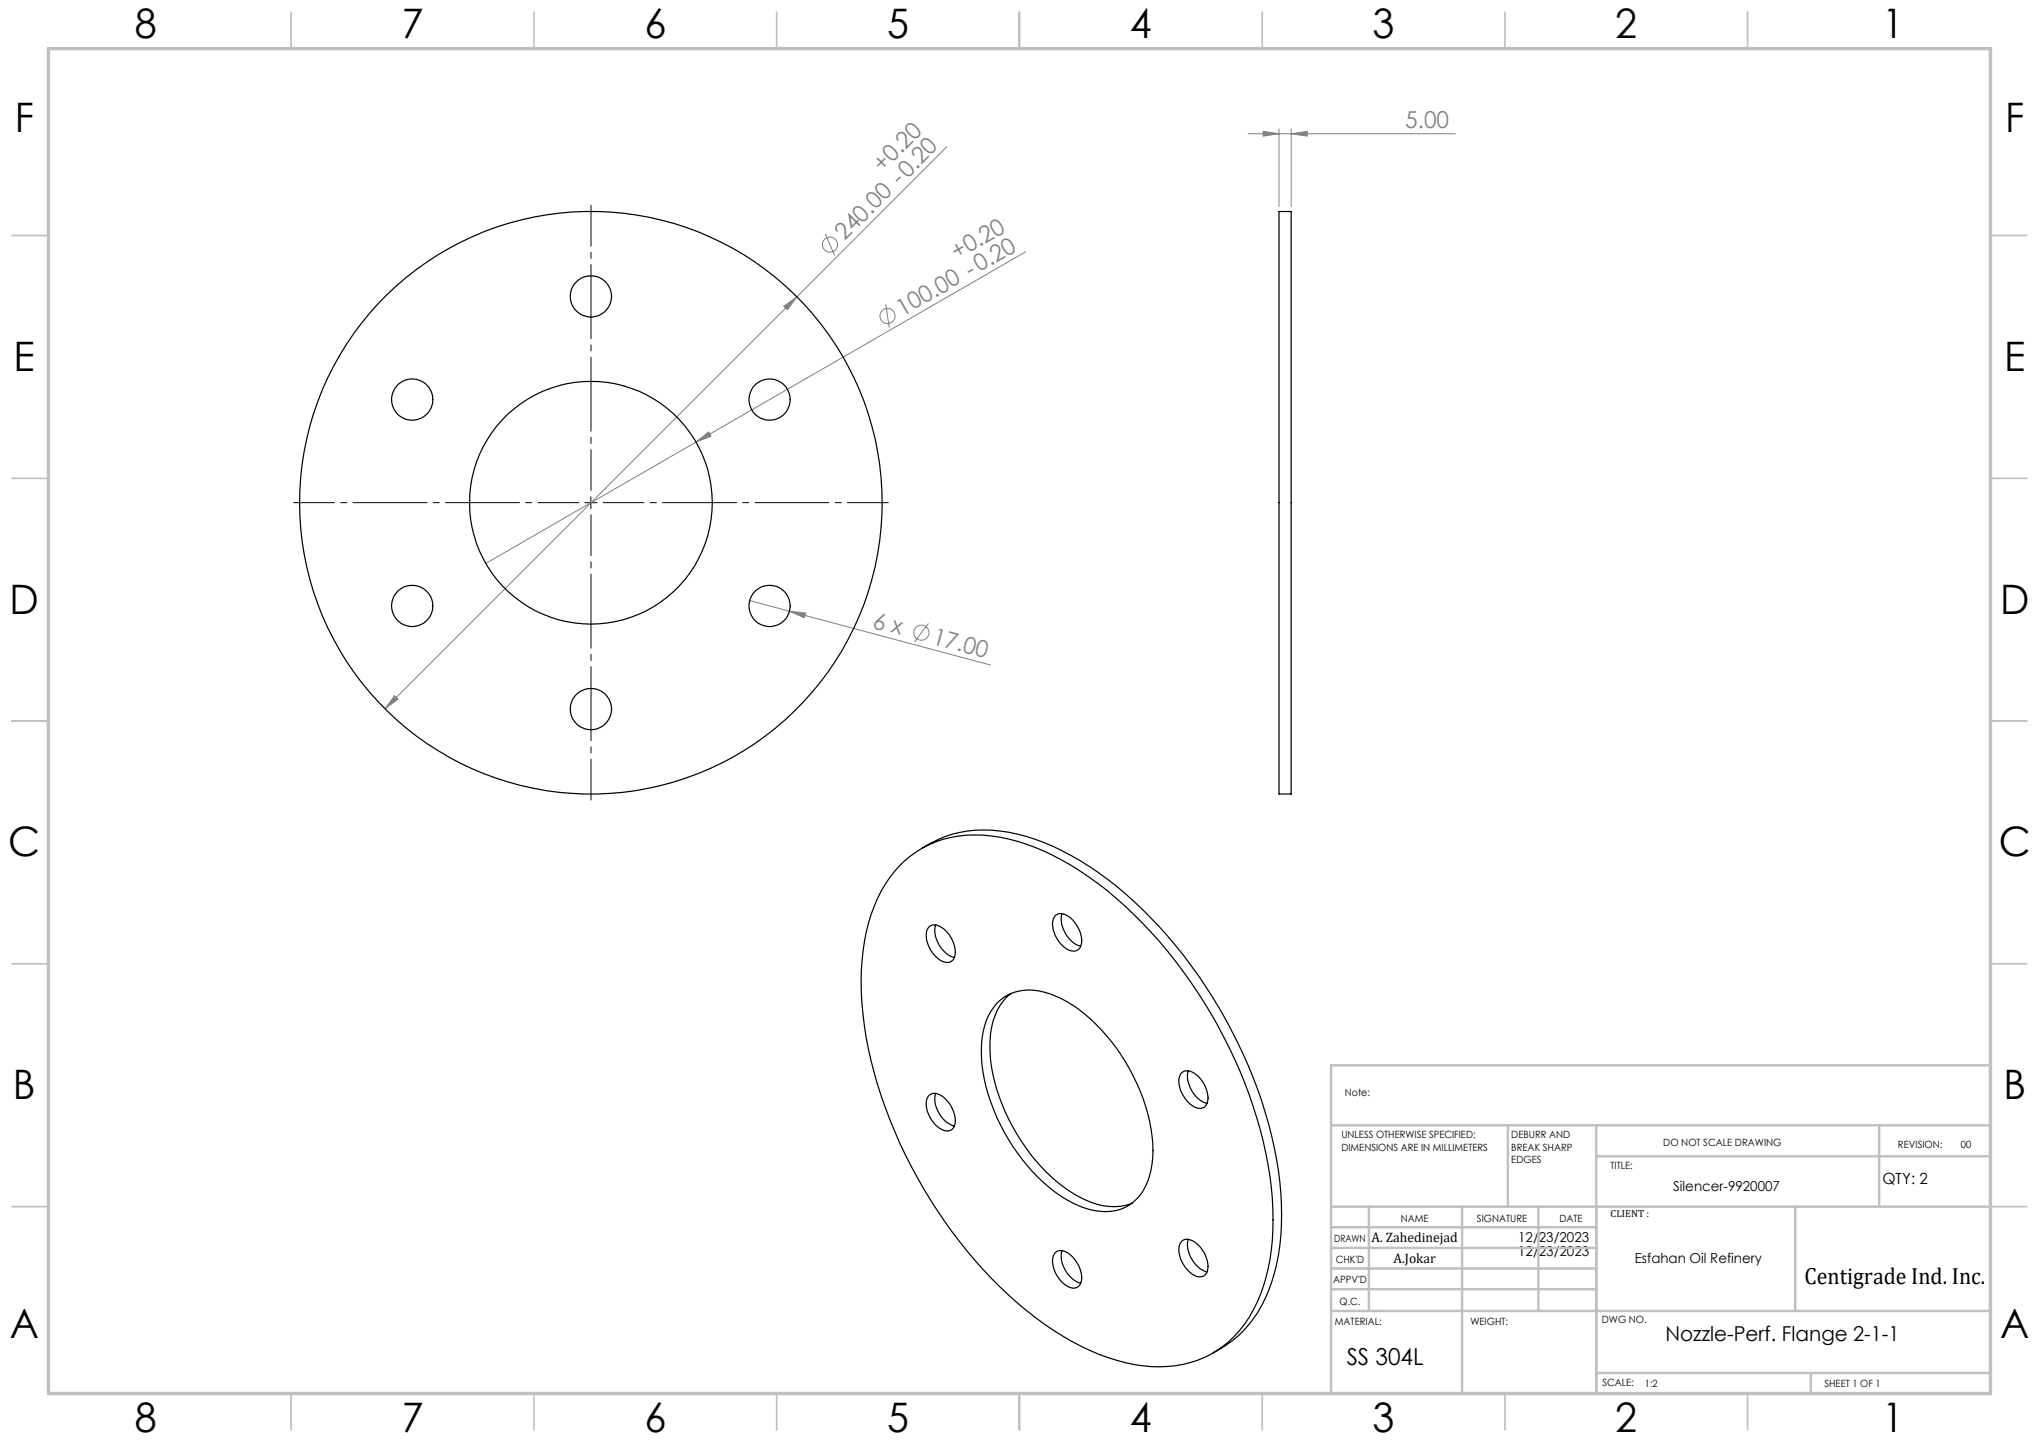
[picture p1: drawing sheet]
<svg xmlns="http://www.w3.org/2000/svg" width="420mm" height="297mm" viewBox="0 0 420 297" stroke-linecap="round" stroke-linejoin="round" font-family="sans-serif">
<g fill="none" stroke="#808080" stroke-width=".21">
<path d="M195 30.2l-30.9 30.9M257.1 27.5h42.7M260.2 27.1l3.3 .4-3.3 .5zM263.5 26.6v15.9M266 27.5l3.3-.4v.9zM266 26.6v15.9M170 48.2l1.9 4.4M211.3 51.9l-67.9 39.1M161.4 63.1l2.7-2-1.9 2.7zM164.1 61.1l-84.8 84.9M182.5 62.7l.7 4.7M143.4 91l2.6-2 .5 .8z"/>
<path d="M143.4 91l-43.4 25.1M154.4 123.7l8.2 2.2M162.6 125.9l3.3 .4-.2 .9zM162.6 125.9l41.4 11.1M191.2 128.4l-2.9 3.8M81.3 143.3l.7 .7-2.7 2z"/>
<circle cx="171" cy="50.4" r="1.55"/>
<circle cx="182.8" cy="65.1" r="1.55"/>
<circle cx="189.8" cy="130.3" r="1.57"/>
</g>
<path d="M119.2 103.5h-58.7M121.7 101v-58.7M121.7 106v58.8M124.2 103.5h58.8" fill="none" stroke="#000" stroke-width=".21" stroke-dasharray="15.2 1.3 1.3 1.3" stroke-dashoffset="6.8"/>
<path d="M120.5 103.5h2.5M121.7 102.3v2.5" fill="none" stroke="#000" stroke-width=".21"/>
<g fill="none" stroke="#c0c0c0" stroke-width=".35">
<path d="M60 2.5v7.5M110 2.5v7.5M160 2.5v7.5M210 2.5v7.5M260 2.5v7.5M310 2.5v7.5M360 2.5v7.5M2.5 48.5h7.5M410 48.5h7.5M2.5 98.5h7.5M410 98.5h7.5M2.5 148.5h7.5"/>
<path d="M410 148.5h7.5M2.5 198.5h7.5M410 198.5h7.5M2.5 248.5h7.5M410 248.5h7.5M60 287v7.5M110 287v7.5M160 287v7.5M210 287v7.5M260 287v7.5M310 287v7.5M360 287v7.5"/>
</g>
<g fill="none" stroke="#c0c0c0" stroke-width=".5">
<path d="M410 219.4h-135.8v67.4M274.2 231.8h135.8M310.6 231.8v16.7M328.8 231.8v55.2M328.8 238.2h81.2M387.1 231.8v16.7M274.2 248.5h135.8M274.2 257h54.6M274.2 252.8h54.6M282 248.5v21.5M301.2 248.5v38.3M316.9 248.5v21.5"/>
<path d="M369.8 248.5v21.5M274.2 265.5h54.6M274.2 261.3h54.6M274.2 270h135.8M328.8 282.8h81.2M373 282.8v4.2"/>
</g>
<path d="M10 10h400v277h-400z" fill="none" stroke="#c0c0c0" stroke-width=".7"/>
<g fill="#808080">
<path d="M143.4 91l2.6-2 .5 .8z"/>
<path d="M162.6 125.9l3.3 .4-.2 .9z"/>
<path d="M266 27.5l3.3-.4v.9zM260.2 27.1l3.3 .4-3.3 .5z"/>
<path d="M81.3 143.3l-2 2.7 2.7-2zM161.4 63.1l.8 .7 1.9-2.7z"/>
</g>
<g fill="none" stroke="#000" stroke-width=".25">
<path d="M263.5 43.6h2.5v119.9h-2.5zM185.2 178.4a21.6 21.6 0 0 1 19-6.2 44.5 44.5 0 0 1 20.3 8.6 91.5 91.5 0 0 1 27.5 32.7 88.6 88.6 0 0 1 10.1 33.3 44.4 44.4 0 0 1-3.2 21.5 21.5 21.5 0 0 1-21.8 13.2 42.3 42.3 0 0 1-20.1-7.5 89.4 89.4 0 0 1-28.2-31.7 87.2 87.2 0 0 1-11.4-37.9 41.6 41.6 0 0 1 4.1-20.8 24.6 24.6 0 0 1 3.7-5.2zM189.8 174.8a24.1 24.1 0 0 1 19.7-3 55.6 55.6 0 0 1 24.1 13.9 98.4 98.4 0 0 1 29.7 55.5 51.9 51.9 0 0 1-1.3 22.8 23.8 23.8 0 0 1-12.2 14.7M191.4 190.8a2.12 2.12 0 0 1 2.6 .3 6.2 6.2 0 0 1 2.6 6 1.67 1.67 0 0 1-2.6 .9 6.3 6.3 0 0 1-3.1-6.4zM192.7 190.5a6 6 0 0 0 3.9 6.7M217.4 188.5a2.39 2.39 0 0 1 3.2 .6 6 6 0 0 1 2 5.7 1.84 1.84 0 0 1-3 .6 6.2 6.2 0 0 1-2.6-6.1zM218.8 188.2a6 6 0 0 0 3.8 6.7M205.4 206.6a9.9 9.9 0 0 1 10.8-1.9 30.4 30.4 0 0 1 13.8 11.2 37.3 37.3 0 0 1 7.5 22.4 12.9 12.9 0 0 1-4 9.2 10.1 10.1 0 0 1-10.1 1.3 30.2 30.2 0 0 1-13.8-11.3 37.7 37.7 0 0 1-7.5-21 14.4 14.4 0 0 1 3.3-9.9zM208.2 204.6a12.3 12.3 0 0 0-4.3 9.5 35.9 35.9 0 0 0 6.5 21 32.3 32.3 0 0 0 13.6 12.2 12 12 0 0 0 9.2 .5M191.4 225.6a2.68 2.68 0 0 1 3.6 1 5.9 5.9 0 0 1 1.6 5.2 1.64 1.64 0 0 1-2.6 .9 6.2 6.2 0 0 1-3.1-6.4zM192.7 225.2a6 6 0 0 0 3.9 6.7M243.5 220.9a2.35 2.35 0 0 1 3.1 .6 6.1 6.1 0 0 1 2.1 5.7 1.69 1.69 0 0 1-2.6 .8 6.1 6.1 0 0 1-3.1-6.4z"/>
<path d="M244.8 220.6a5.7 5.7 0 0 0 2.1 5.7l1 .7 .7 .3M217.4 257.9a2.71 2.71 0 0 1 3.6 1.1 5.8 5.8 0 0 1 1.6 5.2 1.84 1.84 0 0 1-3 .6 6.1 6.1 0 0 1-2.6-6.1zM218.8 257.6a5.9 5.9 0 0 0 3.8 6.7M243.5 255.6a2.05 2.05 0 0 1 2.6 .2 6.1 6.1 0 0 1 2.6 6.1 1.88 1.88 0 0 1-3.1 .5 6.2 6.2 0 0 1-2.6-6zM244.8 255.3a6 6 0 0 0 3.1 6.4l.7 .2"/>
<circle cx="121.7" cy="61" r="4.3"/>
<circle cx="84.9" cy="82.3" r="4.2"/>
<circle cx="158.5" cy="82.3" r="4.2"/>
<circle cx="121.7" cy="103.5" r="25"/>
<circle cx="121.7" cy="103.5" r="60"/>
<circle cx="84.9" cy="124.8" r="4.3"/>
<circle cx="158.5" cy="124.8" r="4.3"/>
<circle cx="121.7" cy="146.1" r="4.3"/>
</g>
<g font-size="8.4">
<text x="27.7" y="7.9">8</text>
<text x="82.7" y="7.9">7</text>
<text x="132.7" y="7.9">6</text>
<text x="182.7" y="7.9">5</text>
<text x="232.7" y="7.9">4</text>
<text x="282.7" y="7.9">3</text>
<text x="332.7" y="7.9">2</text>
<text x="387.7" y="7.9">1</text>
<text x="3" y="27.1">F</text>
<text x="413" y="27.1">F</text>
<text x="2.8" y="76.4">E</text>
<text x="412.8" y="76.4">E</text>
<text x="2" y="126.4">D</text>
<text x="412" y="126.4">D</text>
<text x="1.7" y="176.4">C</text>
<text x="411.7" y="176.4">C</text>
<text x="2.7" y="226.4">B</text>
<text x="412.7" y="226.4">B</text>
<text x="2" y="275.6">A</text>
<text x="412" y="275.6">A</text>
<text x="27.7" y="294.9">8</text>
<text x="82.7" y="294.9">7</text>
<text x="132.7" y="294.9">6</text>
<text x="182.7" y="294.9">5</text>
<text x="232.7" y="294.9">4</text>
<text x="282.7" y="294.9">3</text>
<text x="332.7" y="294.9">2</text>
<text x="387.7" y="294.9">1</text>
</g>
<g font-size="4.8" fill="#808080">
<text x="289.5" y="26.5">5.00</text>
<text x="181.8" y="35.6" transform="rotate(-45 181.8 35.6)">+0.20</text>
<text x="174" y="49.7" transform="rotate(-45 174 49.7)">240.00 -0.20</text>
<text x="197.1" y="53.6" transform="rotate(-30 197.1 53.6)">+0.20</text>
<text x="185.9" y="65.2" transform="rotate(-30 185.9 65.2)">100.00 -0.20</text>
<text x="179.6" y="129.3" transform="rotate(15 179.6 129.3)">6 x</text>
<text x="191.9" y="132.5" transform="rotate(15 191.9 132.5)">17.00</text>
</g>
<g font-size="4.8">
<text x="371.7" y="264.5">Centigrade Ind. Inc.</text>
<text x="277.4" y="281.1">SS 304L</text>
</g>
<text font-size="4.2" x="343.1" y="276.1">Nozzle-Perf. Flange 2-1-1</text>
<text font-size="3.2" x="387.7" y="243.9">QTY: 2</text>
<g font-size="2.8">
<text x="344.7" y="245.3">Silencer-9920007</text>
<text x="282.5" y="255.9">A. Zahedinejad</text>
<text x="312.7" y="255.9">12/23/2023</text>
<text x="287" y="260.1">A.Jokar</text>
<text x="312.7" y="258.7">12/23/2023</text>
<text x="336.7" y="260.1">Esfahan Oil Refinery</text>
</g>
<g font-size="2.1">
<text x="277" y="225.8">Note:</text>
<text x="276.3" y="234.5">UNLESS OTHERWISE SPECIFIED:</text>
<text x="276.3" y="237">DIMENSIONS ARE IN MILLIMETERS</text>
<text x="311.3" y="234.5">DEBURR AND</text>
<text x="311.3" y="237">BREAK SHARP</text>
<text x="311.3" y="239.5">EDGES</text>
<text x="342.6" y="235.9">DO NOT SCALE DRAWING</text>
<text x="391" y="236.5">REVISION:</text>
<text x="403.9" y="236.5">00</text>
<text x="331.8" y="240.8">TITLE:</text>
<text x="288.5" y="251.7">NAME</text>
<text x="304.2" y="251.7">SIGNATURE</text>
<text x="321.2" y="251.7">DATE</text>
<text x="331.8" y="250.7">CLIENT :</text>
<text x="274.8" y="255.8">DRAWN</text>
<text x="275.1" y="260.1">CHK'D</text>
<text x="274.6" y="264.2">APPV'D</text>
<text x="275.9" y="268.7">Q.C.</text>
<text x="275" y="273">MATERIAL:</text>
<text x="302.9" y="273">WEIGHT:</text>
<text x="330" y="272.5">DWG NO.</text>
<text x="330.1" y="285.6">SCALE:</text>
<text x="338.8" y="285.6">1:2</text>
<text x="375.8" y="285.6">SHEET 1 OF 1</text>
</g>
</svg>
